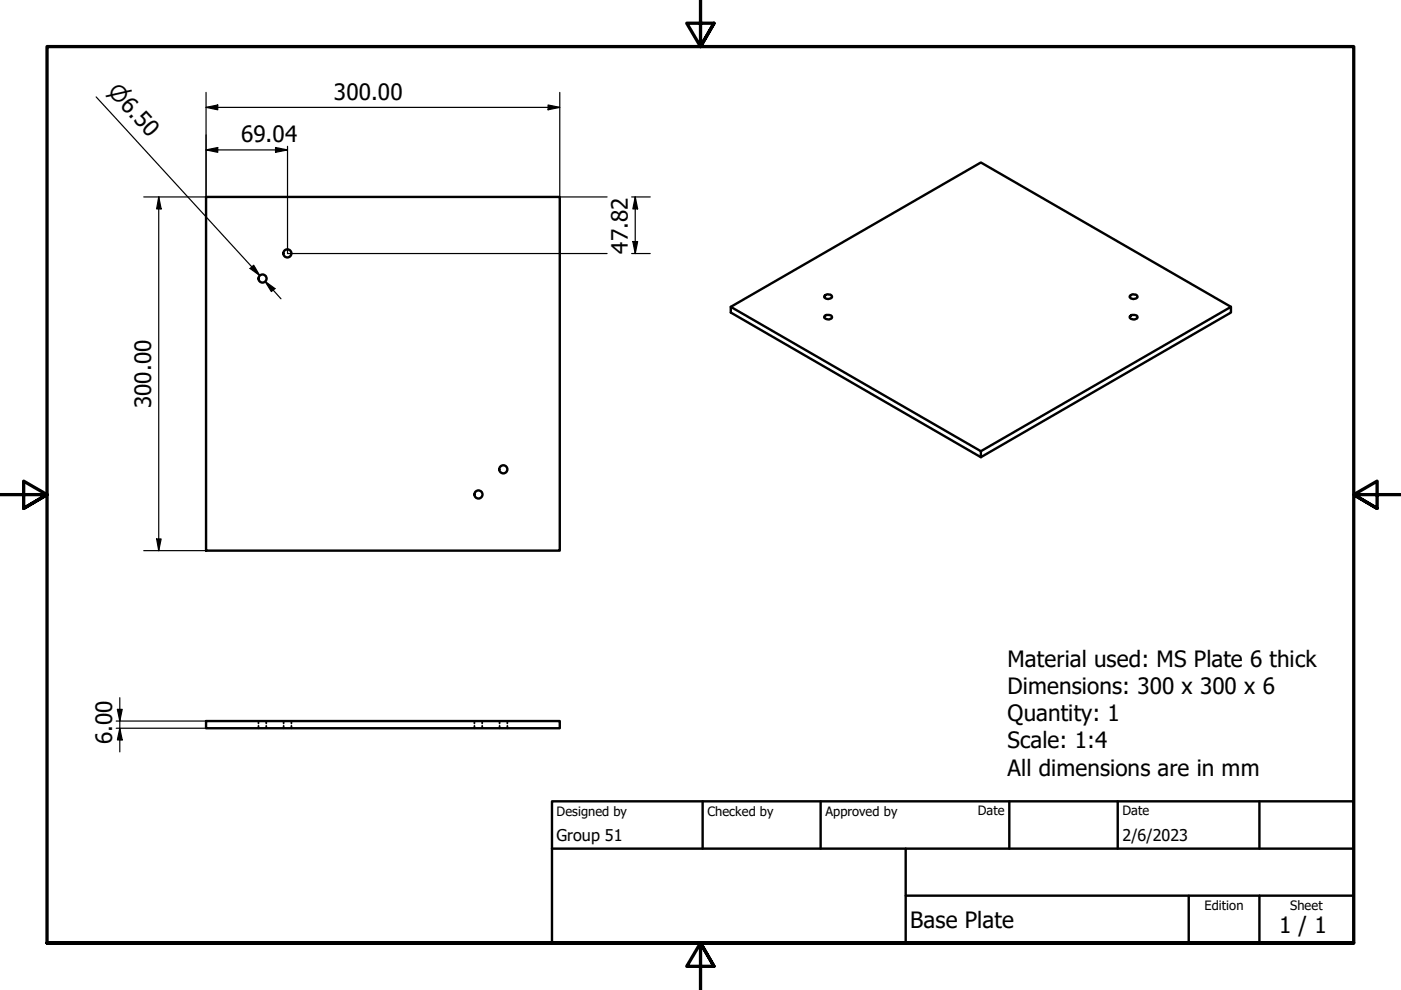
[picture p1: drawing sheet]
<svg xmlns="http://www.w3.org/2000/svg" width="297mm" height="210mm" viewBox="0 0 297 210" stroke-linecap="round" stroke-linejoin="round" font-family="sans-serif">
<!-- layer: Hidden (ISO) -->
<g fill="none" stroke="#000" stroke-width=".38">
<path d="M54.8 152.9v.5M54.8 153.9v.5M56.5 152.9v.5M56.5 153.9v.5M60.1 152.9v.5M60.1 153.9v.5M61.8 152.9v.5M61.8 153.9v.5M100.6 152.9v.5M100.6 153.9v.5M102.2 152.9v.5M102.2 153.9v.5"/>
<path d="M105.9 152.9v.5M105.9 153.9v.5M107.6 152.9v.5M107.6 153.9v.5"/>
</g>
<!-- layer: Visible (ISO) -->
<g fill="none" stroke="#000" stroke-width=".51">
<path d="M43.7 41.8h75v74.9h-75zM154.9 65.1l53.1-30.6 53 30.6M174.8 62.7a1.04 1.04 0 0 1 1.6 .2 .9 .9 0 0 1-.8 .5 .9 .9 0 0 1-.8-.6zM174.8 67a1.04 1.04 0 0 1 1.6 .2 .9 .9 0 0 1-.8 .5 .9 .9 0 0 1-.8-.5zM239.6 67a1.04 1.04 0 0 1 1.6 .2 .9 .9 0 0 1-.9 .5 .9 .9 0 0 1-.8-.5zM239.6 62.7a1.04 1.04 0 0 1 1.6 .2 .9 .9 0 0 1-.9 .5 .9 .9 0 0 1-.8-.6zM208 95.7l53-30.6v1.2l-53 30.6zM208 95.7l-53.1-30.6v1.2l53.1 30.6M43.7 152.9h75v1.5h-75z"/>
<circle cx="55.7" cy="59.1" r=".86"/>
<circle cx="60.9" cy="53.7" r=".86"/>
<circle cx="106.7" cy="99.5" r=".86"/>
<circle cx="101.4" cy="104.8" r=".86"/>
</g>
<!-- layer: Border (ISO) -->
<path d="M148.5 -.1v10l-2.9-5h5.8l-2.9 5 2.9-5M0 104.9h10l-5-2.9v5.8l5-2.9-5 2.9M297 104.9h-10l5-2.9v5.8l-5-2.9 5 2.9M10 199.9v-190h277v190h-277h277M151.4 204.9l-2.9-5 2.9 5h-5.8l2.9-5v10" fill="none" stroke="#000" stroke-width=".7"/>
<!-- layer: Title (ISO) -->
<path d="M117 169.9h170v30h-170zM117 179.9h170M149 169.9v10M174 169.9v10M192 179.9v20M214 169.9v10M237 169.9v10M267 169.9v10M192 189.9h95M252 189.9v10M267 189.9v10" fill="none" stroke="#000" stroke-width=".51"/>
<!-- layer: Dimension (ISO) -->
<g fill="none" stroke="#000" stroke-width=".25">
<path d="M43.7 19.6v22.2h-13.2M118.7 19.6v22.2h10M20.4 20.5l34.7 37.9-1.7-1.8M43.7 22.8l2.5-.5v1zM43.7 31.8l2.5-.5v1zM43.7 22.8h75M43.7 31.8h17.3M58.4 31.3l2.6 .5-2.6 .5zM61 31v22.8h67.7M116.2 22.3l2.5 .5-2.5 .5zM33.7 41.8l.5 2.5h-1zM33.7 41.8v74.9"/>
<path d="M53 56.9l.8-.7 1.3 2.2zM56.2 59.7l2.1 1.5-.8 .6zM56.2 59.7l3.4 3.6M133.9 41.8h4M133.9 53.8h4M134.2 51.2h1l-.5 2.6zM134.7 41.8l.5 2.5h-1zM134.7 41.8v12M30.5 116.7h13.2M33.2 114.3h1l-.5 2.4zM24.6 154.4h19.1M24.6 152.9h19.1"/>
<path d="M24.9 150.4h1l-.5 2.5zM25.4 154.4l.5 2.5h-1zM25.4 147.9v11.5"/>
</g>
<g fill="#000">
<path d="M43.7 22.8l2.5-.5v1z" fill-rule="evenodd"/>
<path d="M43.7 31.8l2.5-.5v1z" fill-rule="evenodd"/>
<path d="M58.4 31.3l2.6 .5-2.6 .5z" fill-rule="evenodd"/>
<path d="M116.2 22.3l2.5 .5-2.5 .5z" fill-rule="evenodd"/>
<path d="M33.7 41.8l.5 2.5h-1z" fill-rule="evenodd"/>
<path d="M53 56.9l.8-.7 1.3 2.2z" fill-rule="evenodd"/>
<path d="M134.2 51.2h1l-.5 2.6z" fill-rule="evenodd"/>
<path d="M134.7 41.8l.5 2.5h-1z" fill-rule="evenodd"/>
<path d="M56.2 59.7l2.1 1.5-.8 .6z" fill-rule="evenodd"/>
<path d="M33.2 114.3h1l-.5 2.4z" fill-rule="evenodd"/>
<path d="M24.9 150.4h1l-.5 2.5z" fill-rule="evenodd"/>
<path d="M25.4 154.4l.5 2.5h-1z" fill-rule="evenodd"/>
</g>
<g font-size="4.8">
<text x="70.8" y="21.2">300.00</text>
<text x="51.1" y="30.2">69.04</text>
<text x="133.1" y="53.8" transform="rotate(-90 133.1 53.8)">47.82</text>
<text x="32.1" y="86.6" transform="rotate(-90 32.1 86.6)">300.00</text>
<text x="213.6" y="141.4">Material used: MS Plate 6 thick</text>
<text x="213.6" y="147.1">Dimensions: 300 x 300 x 6</text>
<text x="213.6" y="152.9">Quantity: 1</text>
<text x="23.8" y="157.8" transform="rotate(-90 23.8 157.8)">6.00</text>
<text x="213.6" y="158.7">Scale: 1:4</text>
<text x="213.6" y="164.4">All dimensions are in mm</text>
<text x="193" y="196.7">Base Plate</text>
<text x="271.2" y="197.8">1 / 1</text>
</g>
<text font-size="4.6" x="22.7" y="19.5" transform="rotate(48 22.7 19.5)">⌀6.50</text>
<g font-size="3.4">
<text x="118" y="178.2">Group 51</text>
<text x="238" y="178.3">2/6/2023</text>
</g>
<g font-size="2.7">
<text x="118" y="173">Designed by</text>
<text x="150" y="173">Checked by</text>
<text x="175" y="173">Approved by</text>
<text x="207.3" y="172.9">Date</text>
<text x="238" y="172.9">Date</text>
<text x="255.4" y="193">Edition</text>
<text x="273.6" y="193">Sheet</text>
</g>
</svg>
